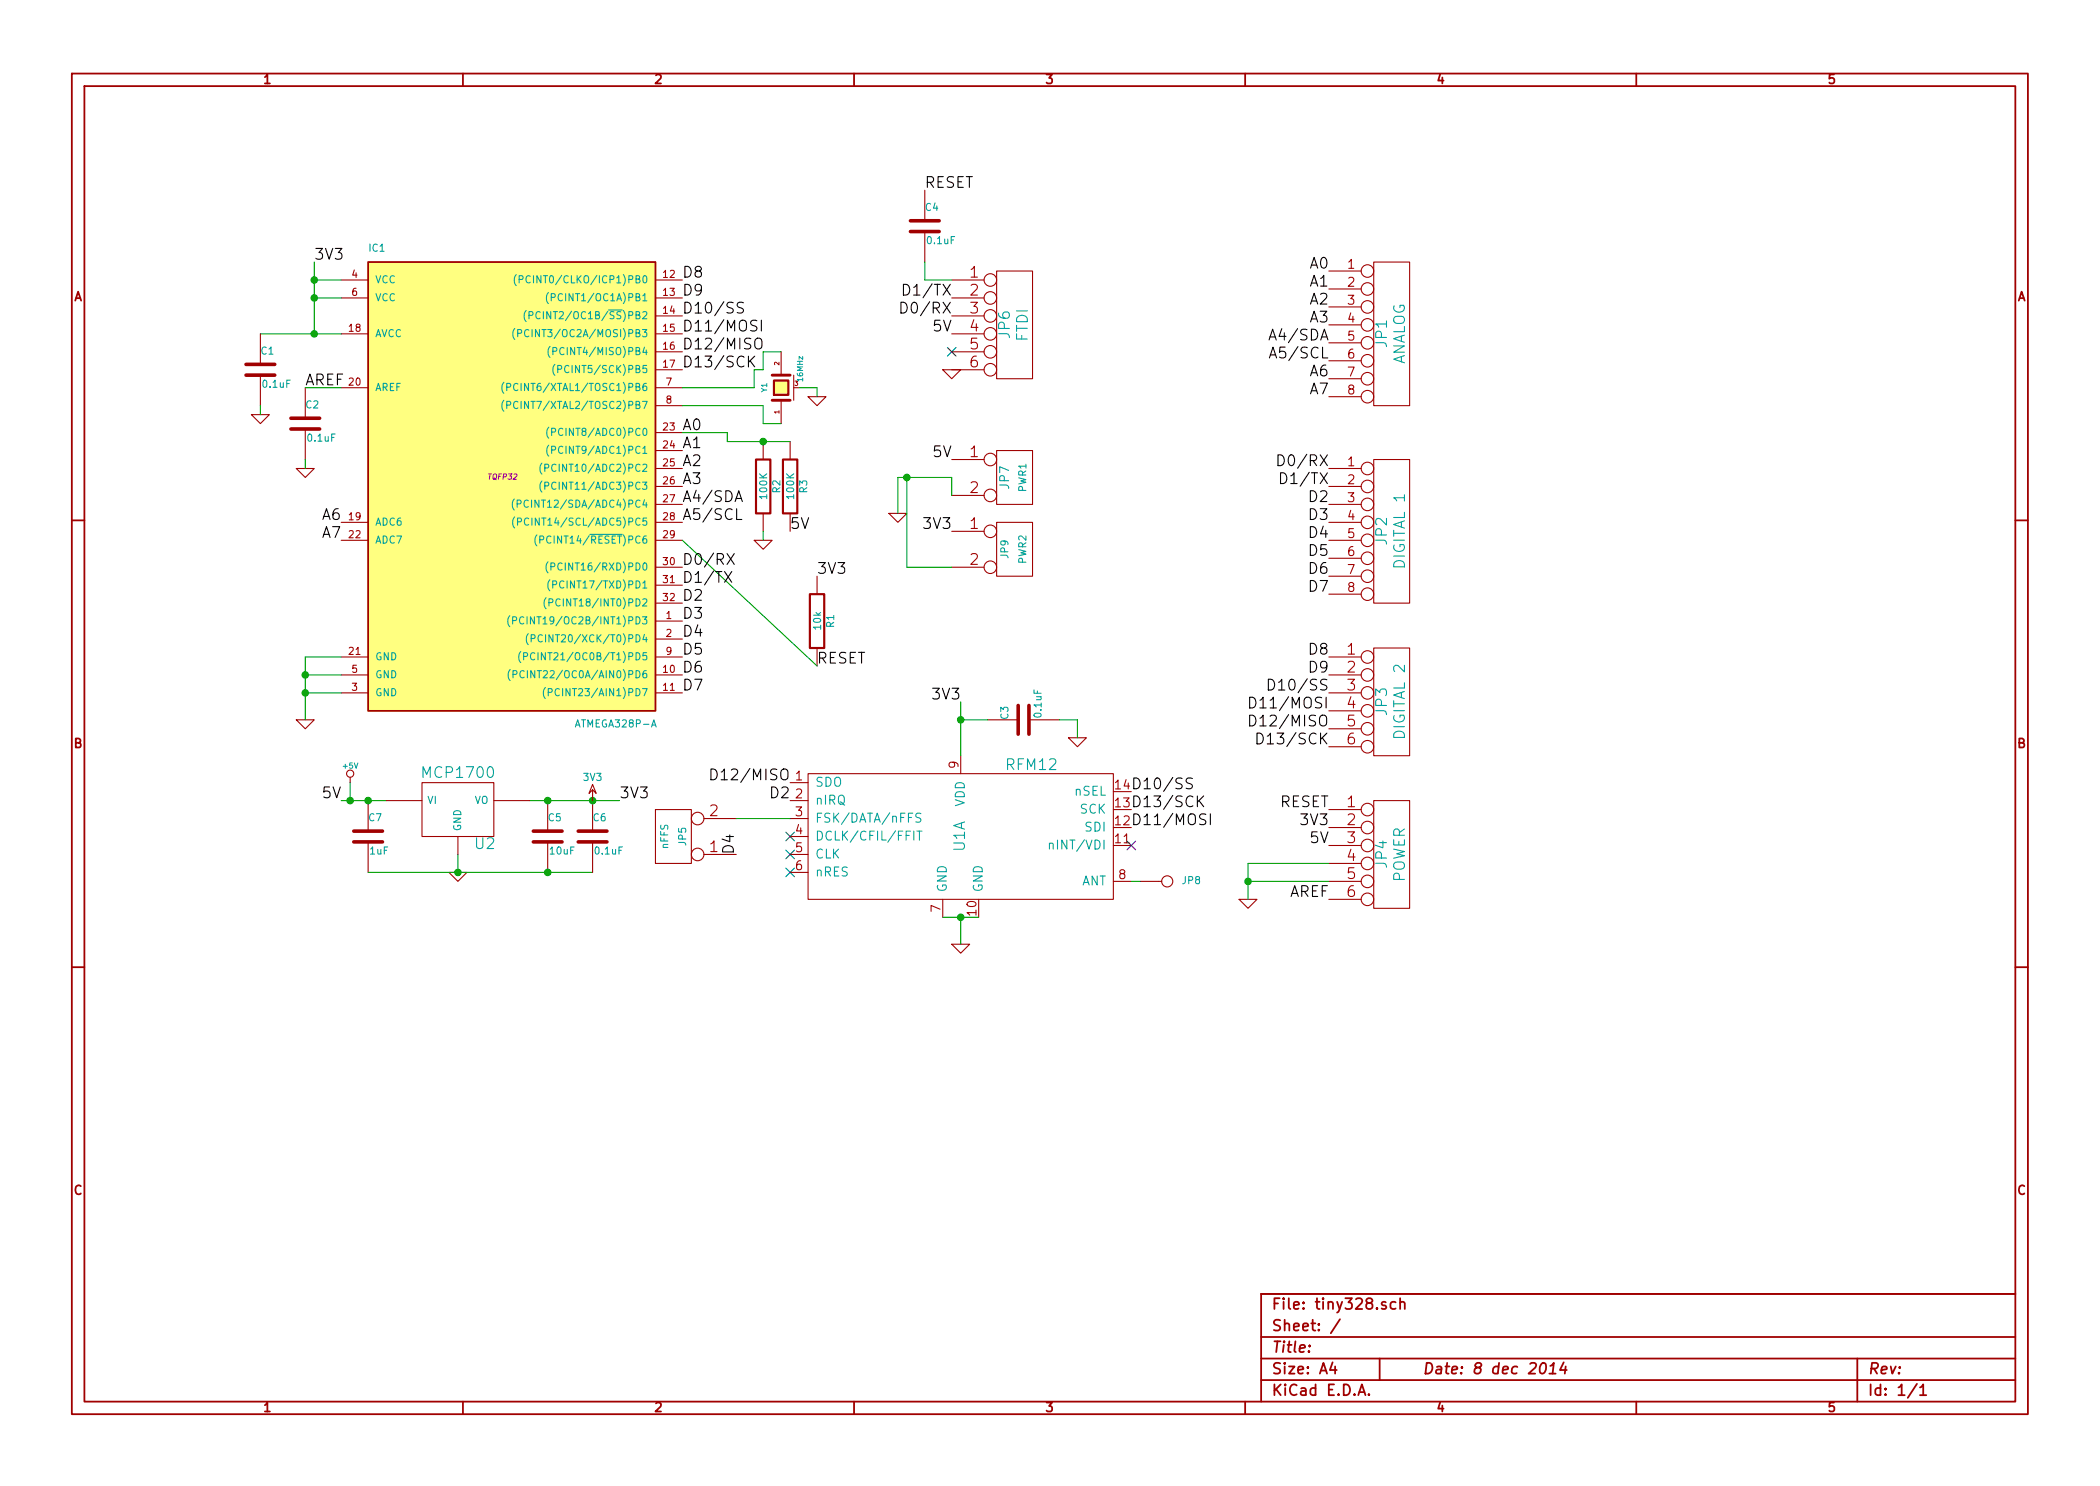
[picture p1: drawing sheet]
EESchema Schematic File Version 2
LIBS:power
LIBS:device
LIBS:transistors
LIBS:conn
LIBS:linear
LIBS:regul
LIBS:74xx
LIBS:cmos4000
LIBS:adc-dac
LIBS:memory
LIBS:xilinx
LIBS:special
LIBS:microcontrollers
LIBS:dsp
LIBS:microchip
LIBS:analog_switches
LIBS:motorola
LIBS:texas
LIBS:intel
LIBS:audio
LIBS:interface
LIBS:digital-audio
LIBS:philips
LIBS:display
LIBS:cypress
LIBS:siliconi
LIBS:opto
LIBS:atmel
LIBS:contrib
LIBS:valves
LIBS:shardy
LIBS:rfm12
LIBS:tiny328-cache
EELAYER 27 0
EELAYER END
$Descr A4 11693 8268
encoding utf-8
Sheet 1 1
Title ""
Date "8 dec 2014"
Rev ""
Comp ""
Comment1 ""
Comment2 ""
Comment3 ""
Comment4 ""
$EndDescr
$Comp
L ATMEGA328P-A IC1
U 1 1
P 2800 2650
F 0 "IC1" H 2050 3900 40  0000 L BNN
F 1 "ATMEGA328P-A" H 3200 1250 40  0000 L BNN
F 2 "TQFP32" H 2800 2650 30  0000 C CIN
F 3 "~" H 2800 2650 60  0000 C CNN
	1    2800 2650
	1    0    0    -1  
$EndComp
$Comp
L RFM12 U1
U 1 1
P 5350 4650
F 0 "U1" V 5350 4650 60  0000 C CNN
F 1 "RFM12" H 5744 5044 60  0000 C CNN
F 2 "" H 5350 4650 60  0000 C CNN
F 3 "" H 5350 4650 60  0000 C CNN
	1    5350 4650
	1    0    0    -1  
$EndComp
$Comp
L CONN_6 JP6
U 1 1
P 5650 1800
F 0 "JP6" V 5600 1800 60  0000 C CNN
F 1 "FTDI" V 5700 1800 60  0000 C CNN
F 2 "~" H 5650 1800 60  0000 C CNN
F 3 "~" H 5650 1800 60  0000 C CNN
	1    5650 1800
	1    0    0    -1  
$EndComp
$Comp
L CONN_2 JP7
U 1 1
P 5650 2650
F 0 "JP7" V 5600 2650 50  0000 C CNN
F 1 "PWR1" V 5700 2650 40  0000 C CNN
F 2 "~" H 5650 2650 60  0000 C CNN
F 3 "~" H 5650 2650 60  0000 C CNN
	1    5650 2650
	1    0    0    -1  
$EndComp
$Comp
L CONN_8 JP1
U 1 1
P 7750 1850
F 0 "JP1" V 7700 1850 60  0000 C CNN
F 1 "ANALOG" V 7800 1850 60  0000 C CNN
F 2 "~" H 7750 1850 60  0000 C CNN
F 3 "~" H 7750 1850 60  0000 C CNN
	1    7750 1850
	1    0    0    -1  
$EndComp
$Comp
L CONN_8 JP2
U 1 1
P 7750 2950
F 0 "JP2" V 7700 2950 60  0000 C CNN
F 1 "DIGITAL 1" V 7800 2950 60  0000 C CNN
F 2 "~" H 7750 2950 60  0000 C CNN
F 3 "~" H 7750 2950 60  0000 C CNN
	1    7750 2950
	1    0    0    -1  
$EndComp
$Comp
L CONN_6 JP3
U 1 1
P 7750 3900
F 0 "JP3" V 7700 3900 60  0000 C CNN
F 1 "DIGITAL 2" V 7800 3900 60  0000 C CNN
F 2 "~" H 7750 3900 60  0000 C CNN
F 3 "~" H 7750 3900 60  0000 C CNN
	1    7750 3900
	1    0    0    -1  
$EndComp
$Comp
L CONN_6 JP4
U 1 1
P 7750 4750
F 0 "JP4" V 7700 4750 60  0000 C CNN
F 1 "POWER" V 7800 4750 60  0000 C CNN
F 2 "~" H 7750 4750 60  0000 C CNN
F 3 "~" H 7750 4750 60  0000 C CNN
	1    7750 4750
	1    0    0    -1  
$EndComp
Text Label 5150 1050 0    60   ~ 0
RESET
Text Label 5300 1750 2    60   ~ 0
D0/RX
Text Label 5300 1650 2    60   ~ 0
D1/TX
Text Label 5300 1850 2    60   ~ 0
5V
NoConn ~ 5300 1950
$Comp
L GND #PWR01
U 1 1
P 5300 2050
F 0 "#PWR01" H 5300 2050 30  0001 C CNN
F 1 "GND" H 5300 1980 30  0001 C CNN
F 2 "" H 5300 2050 60  0000 C CNN
F 3 "" H 5300 2050 60  0000 C CNN
	1    5300 2050
	1    0    0    -1  
$EndComp
$Comp
L C C4
U 1 1
P 5150 1250
F 0 "C4" H 5150 1350 40  0000 L CNN
F 1 "0.1uF" H 5156 1165 40  0000 L CNN
F 2 "~" H 5188 1100 30  0000 C CNN
F 3 "~" H 5150 1250 60  0000 C CNN
	1    5150 1250
	1    0    0    -1  
$EndComp
Wire Wire Line
	5150 1450 5150 1550
Wire Wire Line
	5150 1550 5300 1550
Text Label 5300 2550 2    60   ~ 0
5V
$Comp
L GND #PWR02
U 1 1
P 5000 2850
F 0 "#PWR02" H 5000 2850 30  0001 C CNN
F 1 "GND" H 5000 2780 30  0001 C CNN
F 2 "" H 5000 2850 60  0000 C CNN
F 3 "" H 5000 2850 60  0000 C CNN
	1    5000 2850
	1    0    0    -1  
$EndComp
Wire Wire Line
	5000 2650 5000 2850
Wire Wire Line
	5000 2650 5300 2650
Text Label 5300 2950 2    60   ~ 0
3V3
Text Label 7400 1500 2    60   ~ 0
A0
Text Label 7400 1600 2    60   ~ 0
A1
Text Label 7400 1700 2    60   ~ 0
A2
Text Label 7400 1800 2    60   ~ 0
A3
Text Label 7400 1900 2    60   ~ 0
A4/SDA
Text Label 7400 2000 2    60   ~ 0
A5/SCL
Text Label 7400 2100 2    60   ~ 0
A6
Text Label 7400 2200 2    60   ~ 0
A7
Text Label 7400 2600 2    60   ~ 0
D0/RX
Text Label 7400 2700 2    60   ~ 0
D1/TX
Text Label 7400 2800 2    60   ~ 0
D2
Text Label 7400 2900 2    60   ~ 0
D3
Text Label 7400 3000 2    60   ~ 0
D4
Text Label 7400 3100 2    60   ~ 0
D5
Text Label 7400 3200 2    60   ~ 0
D6
Text Label 7400 3300 2    60   ~ 0
D7
Text Label 7400 3650 2    60   ~ 0
D8
Text Label 7400 3750 2    60   ~ 0
D9
Text Label 7400 3850 2    60   ~ 0
D10/SS
Text Label 7400 3950 2    60   ~ 0
D11/MOSI
Text Label 7400 4050 2    60   ~ 0
D12/MISO
Text Label 7400 4150 2    60   ~ 0
D13/SCK
Text Label 7400 4500 2    60   ~ 0
RESET
Text Label 7400 4600 2    60   ~ 0
3V3
Text Label 7400 4700 2    60   ~ 0
5V
$Comp
L GND #PWR03
U 1 1
P 6950 5000
F 0 "#PWR03" H 6950 5000 30  0001 C CNN
F 1 "GND" H 6950 4930 30  0001 C CNN
F 2 "" H 6950 5000 60  0000 C CNN
F 3 "" H 6950 5000 60  0000 C CNN
	1    6950 5000
	1    0    0    -1  
$EndComp
Wire Wire Line
	6950 4800 6950 5000
Wire Wire Line
	6950 4900 7400 4900
Wire Wire Line
	7400 4800 6950 4800
Connection ~ 6950 4900
Text Label 7400 5000 2    60   ~ 0
AREF
$Comp
L CONN_1 JP8
U 1 1
P 6500 4900
F 0 "JP8" H 6580 4900 40  0000 L CNN
F 1 "ANT" H 6500 4955 30  0001 C CNN
F 2 "~" H 6500 4900 60  0000 C CNN
F 3 "~" H 6500 4900 60  0000 C CNN
	1    6500 4900
	1    0    0    -1  
$EndComp
Wire Wire Line
	6350 4900 6300 4900
$Comp
L GND #PWR04
U 1 1
P 5350 5250
F 0 "#PWR04" H 5350 5250 30  0001 C CNN
F 1 "GND" H 5350 5180 30  0001 C CNN
F 2 "" H 5350 5250 60  0000 C CNN
F 3 "" H 5350 5250 60  0000 C CNN
	1    5350 5250
	1    0    0    -1  
$EndComp
Wire Wire Line
	5350 5250 5350 5100
Wire Wire Line
	5250 5100 5450 5100
Connection ~ 5350 5100
$Comp
L C C3
U 1 1
P 5700 4000
F 0 "C3" H 5700 4100 40  0000 L CNN
F 1 "0.1uF" H 5706 3915 40  0000 L CNN
F 2 "~" H 5738 3850 30  0000 C CNN
F 3 "~" H 5700 4000 60  0000 C CNN
	1    5700 4000
	0    -1   -1   0   
$EndComp
$Comp
L GND #PWR05
U 1 1
P 6000 4100
F 0 "#PWR05" H 6000 4100 30  0001 C CNN
F 1 "GND" H 6000 4030 30  0001 C CNN
F 2 "" H 6000 4100 60  0000 C CNN
F 3 "" H 6000 4100 60  0000 C CNN
	1    6000 4100
	1    0    0    -1  
$EndComp
Wire Wire Line
	6000 4100 6000 4000
Wire Wire Line
	6000 4000 5900 4000
Wire Wire Line
	5500 4000 5350 4000
Wire Wire Line
	5350 3900 5350 4200
Connection ~ 5350 4000
Text Label 5350 3900 2    60   ~ 0
3V3
Text Label 4400 4350 2    60   ~ 0
D12/MISO
Text Label 4400 4450 2    60   ~ 0
D2
Text Label 6300 4400 0    60   ~ 0
D10/SS
Text Label 6300 4500 0    60   ~ 0
D13/SCK
Text Label 6300 4600 0    60   ~ 0
D11/MOSI
$Comp
L C C7
U 1 1
P 2050 4650
F 0 "C7" H 2050 4750 40  0000 L CNN
F 1 "1uF" H 2056 4565 40  0000 L CNN
F 2 "~" H 2088 4500 30  0000 C CNN
F 3 "~" H 2050 4650 60  0000 C CNN
	1    2050 4650
	1    0    0    -1  
$EndComp
Wire Wire Line
	1900 4450 2150 4450
$Comp
L C C5
U 1 1
P 3050 4650
F 0 "C5" H 3050 4750 40  0000 L CNN
F 1 "10uF" H 3056 4565 40  0000 L CNN
F 2 "~" H 3088 4500 30  0000 C CNN
F 3 "~" H 3050 4650 60  0000 C CNN
	1    3050 4650
	1    0    0    -1  
$EndComp
$Comp
L GND #PWR06
U 1 1
P 2550 4850
F 0 "#PWR06" H 2550 4850 30  0001 C CNN
F 1 "GND" H 2550 4780 30  0001 C CNN
F 2 "" H 2550 4850 60  0000 C CNN
F 3 "" H 2550 4850 60  0000 C CNN
	1    2550 4850
	1    0    0    -1  
$EndComp
Wire Wire Line
	2050 4850 3300 4850
Wire Wire Line
	2550 4850 2550 4750
Connection ~ 2550 4850
Wire Wire Line
	2950 4450 3450 4450
$Comp
L C C6
U 1 1
P 3300 4650
F 0 "C6" H 3300 4750 40  0000 L CNN
F 1 "0.1uF" H 3306 4565 40  0000 L CNN
F 2 "~" H 3338 4500 30  0000 C CNN
F 3 "~" H 3300 4650 60  0000 C CNN
	1    3300 4650
	1    0    0    -1  
$EndComp
Connection ~ 3050 4850
Connection ~ 3050 4450
Connection ~ 2050 4450
Connection ~ 3300 4450
Text Label 3450 4450 0    60   ~ 0
3V3
Text Label 1900 4450 2    60   ~ 0
5V
$Comp
L CONN_2 JP5
U 1 1
P 3750 4650
F 0 "JP5" V 3700 4650 40  0000 C CNN
F 1 "nFFS" V 3800 4650 40  0000 C CNN
F 2 "~" H 3750 4650 60  0000 C CNN
F 3 "~" H 3750 4650 60  0000 C CNN
	1    3750 4650
	-1   0    0    1   
$EndComp
Wire Wire Line
	4100 4550 4400 4550
Text Label 4100 4750 1    60   ~ 0
D4
NoConn ~ 4400 4650
NoConn ~ 4400 4750
NoConn ~ 4400 4850
NoConn ~ 6300 4700
$Comp
L R R1
U 1 1
P 4550 3450
F 0 "R1" V 4630 3450 40  0000 C CNN
F 1 "10k" V 4557 3451 40  0000 C CNN
F 2 "~" V 4480 3450 30  0000 C CNN
F 3 "~" H 4550 3450 30  0000 C CNN
	1    4550 3450
	1    0    0    -1  
$EndComp
Wire Wire Line
	3800 3000 4550 3700
Text Label 4550 3200 0    60   ~ 0
3V3
Wire Wire Line
	1900 1550 1750 1550
Wire Wire Line
	1750 1450 1750 1850
Text Label 1750 1450 0    60   ~ 0
3V3
Wire Wire Line
	1750 1650 1900 1650
Connection ~ 1750 1550
Wire Wire Line
	1450 1850 1900 1850
Connection ~ 1750 1650
$Comp
L C C1
U 1 1
P 1450 2050
F 0 "C1" H 1450 2150 40  0000 L CNN
F 1 "0.1uF" H 1456 1965 40  0000 L CNN
F 2 "~" H 1488 1900 30  0000 C CNN
F 3 "~" H 1450 2050 60  0000 C CNN
	1    1450 2050
	1    0    0    -1  
$EndComp
$Comp
L GND #PWR07
U 1 1
P 1450 2300
F 0 "#PWR07" H 1450 2300 30  0001 C CNN
F 1 "GND" H 1450 2230 30  0001 C CNN
F 2 "" H 1450 2300 60  0000 C CNN
F 3 "" H 1450 2300 60  0000 C CNN
	1    1450 2300
	1    0    0    -1  
$EndComp
Wire Wire Line
	1450 2250 1450 2300
Connection ~ 1750 1850
$Comp
L C C2
U 1 1
P 1700 2350
F 0 "C2" H 1700 2450 40  0000 L CNN
F 1 "0.1uF" H 1706 2265 40  0000 L CNN
F 2 "~" H 1738 2200 30  0000 C CNN
F 3 "~" H 1700 2350 60  0000 C CNN
	1    1700 2350
	1    0    0    -1  
$EndComp
Wire Wire Line
	1700 2150 1900 2150
Text Label 1700 2150 0    60   ~ 0
AREF
$Comp
L GND #PWR08
U 1 1
P 1700 2600
F 0 "#PWR08" H 1700 2600 30  0001 C CNN
F 1 "GND" H 1700 2530 30  0001 C CNN
F 2 "" H 1700 2600 60  0000 C CNN
F 3 "" H 1700 2600 60  0000 C CNN
	1    1700 2600
	1    0    0    -1  
$EndComp
Wire Wire Line
	1700 2600 1700 2550
$Comp
L CRYSTAL_SMD Y1
U 1 1
P 4350 2150
F 0 "Y1" H 4350 2240 30  0000 C CNN
F 1 "16MHz" H 4380 2040 30  0000 L CNN
F 2 "~" H 4350 2150 60  0000 C CNN
F 3 "~" H 4350 2150 60  0000 C CNN
	1    4350 2150
	0    -1   -1   0   
$EndComp
Wire Wire Line
	4350 2350 4250 2350
Wire Wire Line
	4250 2350 4250 2250
Wire Wire Line
	4250 2250 3800 2250
Wire Wire Line
	3800 2150 4200 2150
Wire Wire Line
	4200 2150 4200 2050
Wire Wire Line
	4250 2050 4250 1950
Wire Wire Line
	4250 1950 4350 1950
Wire Wire Line
	4200 2050 4250 2050
$Comp
L GND #PWR09
U 1 1
P 4550 2200
F 0 "#PWR09" H 4550 2200 30  0001 C CNN
F 1 "GND" H 4550 2130 30  0001 C CNN
F 2 "" H 4550 2200 60  0000 C CNN
F 3 "" H 4550 2200 60  0000 C CNN
	1    4550 2200
	1    0    0    -1  
$EndComp
Wire Wire Line
	4550 2200 4550 2150
Wire Wire Line
	4550 2150 4450 2150
$Comp
L GND #PWR010
U 1 1
P 1700 4000
F 0 "#PWR010" H 1700 4000 30  0001 C CNN
F 1 "GND" H 1700 3930 30  0001 C CNN
F 2 "" H 1700 4000 60  0000 C CNN
F 3 "" H 1700 4000 60  0000 C CNN
	1    1700 4000
	1    0    0    -1  
$EndComp
Wire Wire Line
	1700 3650 1700 4000
Wire Wire Line
	1700 3850 1900 3850
Wire Wire Line
	1900 3750 1700 3750
Connection ~ 1700 3850
Wire Wire Line
	1900 3650 1700 3650
Connection ~ 1700 3750
Text Label 3800 2400 0    60   ~ 0
A0
Text Label 3800 2500 0    60   ~ 0
A1
Text Label 3800 2600 0    60   ~ 0
A2
Text Label 3800 2700 0    60   ~ 0
A3
Text Label 3800 2800 0    60   ~ 0
A4/SDA
Text Label 3800 2900 0    60   ~ 0
A5/SCL
Text Label 1900 2900 2    60   ~ 0
A6
Text Label 1900 3000 2    60   ~ 0
A7
Text Label 3800 3150 0    60   ~ 0
D0/RX
Text Label 3800 3250 0    60   ~ 0
D1/TX
Text Label 3800 3350 0    60   ~ 0
D2
Text Label 3800 3450 0    60   ~ 0
D3
Text Label 3800 3550 0    60   ~ 0
D4
Text Label 3800 3650 0    60   ~ 0
D5
Text Label 3800 3750 0    60   ~ 0
D6
Text Label 3800 3850 0    60   ~ 0
D7
Text Label 3800 1550 0    60   ~ 0
D8
Text Label 3800 1650 0    60   ~ 0
D9
Text Label 3800 1750 0    60   ~ 0
D10/SS
Text Label 3800 1850 0    60   ~ 0
D11/MOSI
Text Label 3800 1950 0    60   ~ 0
D12/MISO
Text Label 3800 2050 0    60   ~ 0
D13/SCK
$Comp
L 3V3 #PWR011
U 1 1
P 3300 4450
F 0 "#PWR011" H 3300 4550 40  0001 C CNN
F 1 "3V3" H 3300 4575 40  0000 C CNN
F 2 "" H 3300 4450 60  0000 C CNN
F 3 "" H 3300 4450 60  0000 C CNN
	1    3300 4450
	1    0    0    -1  
$EndComp
$Comp
L +5V #PWR012
U 1 1
P 1950 4350
F 0 "#PWR012" H 1950 4440 20  0001 C CNN
F 1 "+5V" H 1950 4440 30  0000 C CNN
F 2 "" H 1950 4350 60  0000 C CNN
F 3 "" H 1950 4350 60  0000 C CNN
	1    1950 4350
	1    0    0    -1  
$EndComp
Wire Wire Line
	1950 4350 1950 4450
Connection ~ 1950 4450
Text Label 4550 3700 0    60   ~ 0
RESET
$Comp
L CONN_2 JP9
U 1 1
P 5650 3050
F 0 "JP9" V 5600 3050 40  0000 C CNN
F 1 "PWR2" V 5700 3050 40  0000 C CNN
F 2 "~" H 5650 3050 60  0000 C CNN
F 3 "~" H 5650 3050 60  0000 C CNN
	1    5650 3050
	1    0    0    -1  
$EndComp
Wire Wire Line
	5300 2650 5300 2750
Wire Wire Line
	5300 3150 5050 3150
Wire Wire Line
	5050 3150 5050 2650
Connection ~ 5050 2650
$Comp
L R R2
U 1 1
P 4250 2700
F 0 "R2" V 4330 2700 40  0000 C CNN
F 1 "100K" V 4257 2701 40  0000 C CNN
F 2 "~" V 4180 2700 30  0000 C CNN
F 3 "~" H 4250 2700 30  0000 C CNN
	1    4250 2700
	1    0    0    -1  
$EndComp
$Comp
L R R3
U 1 1
P 4400 2700
F 0 "R3" V 4480 2700 40  0000 C CNN
F 1 "100K" V 4407 2701 40  0000 C CNN
F 2 "~" V 4330 2700 30  0000 C CNN
F 3 "~" H 4400 2700 30  0000 C CNN
	1    4400 2700
	1    0    0    -1  
$EndComp
Wire Wire Line
	3800 2400 4050 2400
Wire Wire Line
	4050 2400 4050 2450
Wire Wire Line
	4050 2450 4400 2450
Connection ~ 4250 2450
$Comp
L GND #PWR013
U 1 1
P 4250 3000
F 0 "#PWR013" H 4250 3000 30  0001 C CNN
F 1 "GND" H 4250 2930 30  0001 C CNN
F 2 "" H 4250 3000 60  0000 C CNN
F 3 "" H 4250 3000 60  0000 C CNN
	1    4250 3000
	1    0    0    -1  
$EndComp
Wire Wire Line
	4250 3000 4250 2950
Text Label 4400 2950 0    60   ~ 0
5V
$Comp
L MCP1700 U2
U 1 1
P 2550 4500
F 0 "U2" H 2700 4304 60  0000 C CNN
F 1 "MCP1700" H 2550 4700 60  0000 C CNN
F 2 "~" H 2550 4500 60  0000 C CNN
F 3 "~" H 2550 4500 60  0000 C CNN
	1    2550 4500
	1    0    0    -1  
$EndComp
$EndSCHEMATC
